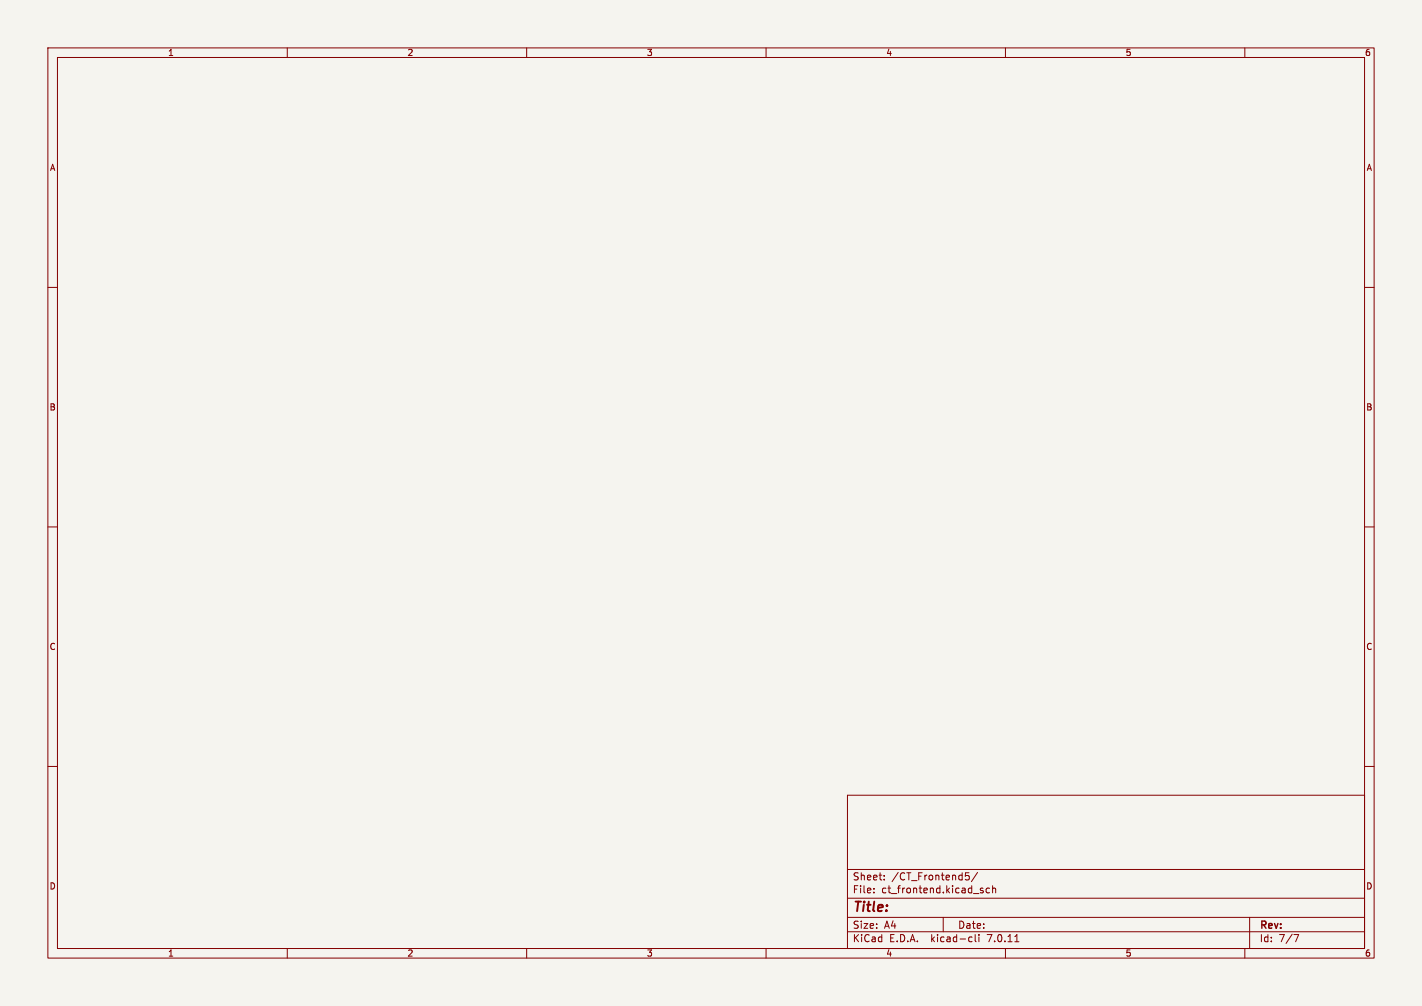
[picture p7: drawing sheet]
<svg xmlns="http://www.w3.org/2000/svg" width="297mm" height="210mm" viewBox="0 0 297 210" stroke-linecap="round" stroke-linejoin="round" font-family="sans-serif">
<path d="M0 0h297v210h-297z" fill="#f5f4ef" stroke="#f5f4ef" stroke-width=".21"/>
<g fill="none" stroke="#840000" stroke-width=".21">
<path d="M10 10h277v190h-277zM12 12h273v186h-273zM60 10v2M110 10v2M160 10v2M210 10v2M260 10v2M10 60h2M285 60h2M10 110h2M285 110h2M10 160h2"/>
<path d="M285 160h2M177 166h108v32h-108zM60 198v2M110 198v2M160 198v2M177 194.5h108M177 191.5h108M177 187.5h108M177 181.5h108M182.5 186.3v.1M182.5 185.5v.1M184.7 183.6v.1"/>
<path d="M184.7 182.8v.1M197 191.5v3M202.4 182.2h-.7l-.1 .7 .2-.1h.5l.2 .3-.1 .5-.2 .1-.6-.1M202.6 195.6l.4 .1M203 196.5l-.4 .1M203.7 195.1v1.3l.2 .2M204.2 182.1l-1.3 2M204.5 195.1v.1M204.5 195.6v1M205 185.9l.3 .1 .1 .2-.2 .2h-.3M205 185.4l.3 .1M206.7 185.5l-.5-.1-.2 .3 .1 .6h.6"/>
<path d="M207.3 185.5l.2-.1 .4 .1 .1 .9M207.3 184.9v1.5M210 198v2M212 196.6h.8M260 198v2M261 191.5v6.5M270.2 195.1h1l-.6 1.5"/>
</g>
<text font-size="2.8" fill="#840000" x="178" y="190.9">Title:</text>
<g font-size="2.1" fill="#840000">
<text x="178" y="184">Sheet:</text>
<text x="186.2" y="184">/CT_Frontend5/</text>
<text x="178" y="186.7">File:</text>
<text x="184.1" y="186.7">ct_frontend.kicad_sch</text>
<text x="178" y="196.9">KiCad</text>
<text x="178" y="194.1">Size:</text>
<text x="184.7" y="194.1">A4</text>
<text x="185.7" y="196.9">E.D.A.</text>
<text x="194.6" y="196.9">kicad-cli</text>
<text x="200" y="194.1">Date:</text>
<text x="206.5" y="196.9">7.0.11</text>
<text x="263" y="194.3">Rev:</text>
<text x="263" y="196.9">Id:</text>
<text x="267.1" y="196.9">7/7</text>
</g>
<g font-size="1.8" fill="#840000">
<text x="35" y="11.9">1</text>
<text x="85" y="11.9">2</text>
<text x="135" y="11.9">3</text>
<text x="185" y="11.9">4</text>
<text x="235" y="11.9">5</text>
<text x="285" y="11.9">6</text>
<text x="10.3" y="35.9">A</text>
<text x="285.3" y="35.9">A</text>
<text x="10.3" y="85.9">B</text>
<text x="285.3" y="85.9">B</text>
<text x="10.3" y="135.9">C</text>
<text x="285.3" y="135.9">C</text>
<text x="10.3" y="185.9">D</text>
<text x="285.3" y="185.9">D</text>
<text x="35" y="199.9">1</text>
<text x="85" y="199.9">2</text>
<text x="135" y="199.9">3</text>
<text x="185" y="199.9">4</text>
<text x="235" y="199.9">5</text>
<text x="285" y="199.9">6</text>
</g>
</svg>
